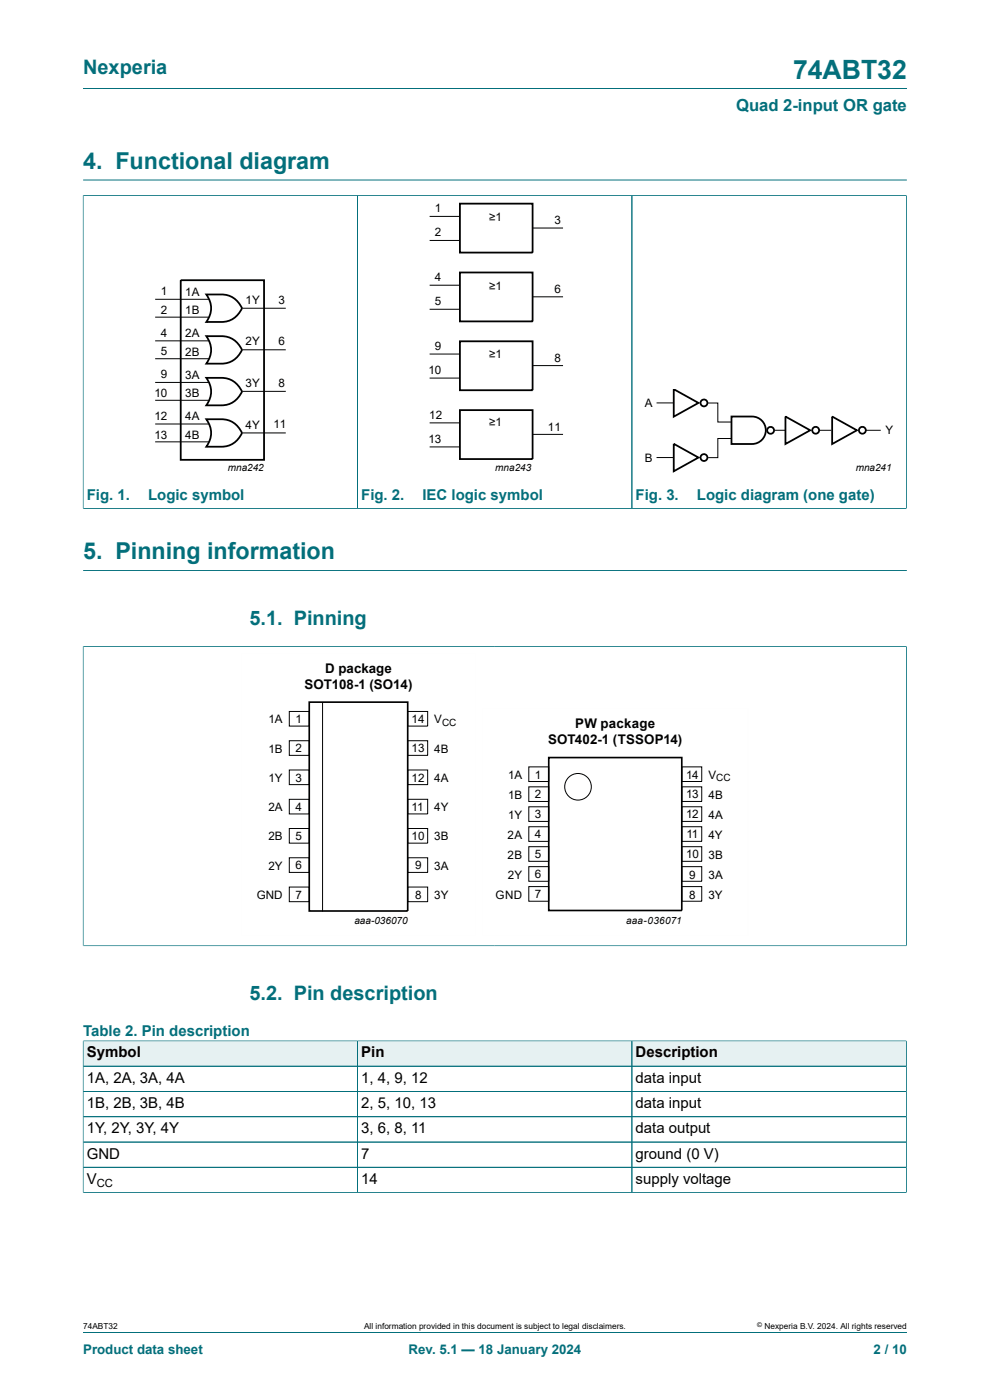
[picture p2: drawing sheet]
<svg xmlns="http://www.w3.org/2000/svg" width="210mm" height="297mm" viewBox="0 0 210 297" stroke-linecap="round" stroke-linejoin="round" font-family="sans-serif">
<g fill="none" stroke="#036f7b" stroke-width=".21">
<path d="M17.6 18.8h174.8M17.6 38.2h174.8M17.6 41.5h174.7M17.6 41.4v66.5M75.8 41.5v66.4M134.1 41.5v66.4M192.3 41.4v66.5M17.6 107.9h174.7M17.6 137.1h174.7M17.6 137.1v63.6M17.6 121h174.8M192.3 137.1v63.6"/>
<path d="M17.6 200.6h174.7"/>
</g>
<g fill="none" stroke="#000" stroke-width=".38">
<path d="M38.3 59.4h17.7v38.2h-17.7zM97.6 43.2h15.4v10.4h-15.4zM97.6 57.8h15.4v10.4h-15.4zM43.8 62.5a9.9 9.9 0 0 1 5.2 .4 5 5 0 0 1 2.3 2.5 4.7 4.7 0 0 1-4.3 2.9h-3.2a4.7 4.7 0 0 0 0-5.8zM43.8 71.3a9.9 9.9 0 0 1 5.2 .4 5 5 0 0 1 2.3 2.5 4.7 4.7 0 0 1-4.3 2.9h-3.2a4.7 4.7 0 0 0 0-5.8zM97.6 72.4h15.4v10.4h-15.4zM43.8 80.2a9.9 9.9 0 0 1 5.2 .4 5 5 0 0 1 2.3 2.5 4.7 4.7 0 0 1-4.3 2.9h-3.2a4.7 4.7 0 0 0 0-5.8zM43.8 88.9a9.9 9.9 0 0 1 5.2 .4 5 5 0 0 1 2.3 2.6 4.7 4.7 0 0 1-4.3 2.9h-3.2a4.7 4.7 0 0 0 0-5.9zM97.6 87h15.4v10.4h-15.4zM142.9 82.6l5.3 2.9-5.3 2.9zM142.9 94.2l5.3 2.9-5.3 2.9zM155.2 88.4h4.3a2.91 2.91 0 0 1 2.9 2.9 2.91 2.91 0 0 1-2.9 2.9h-4.3z"/>
<path d="M166.6 88.4l5.3 2.9-5.3 2.9zM176.5 88.4l5.3 2.9-5.3 2.9z"/>
<circle cx="149.3" cy="85.5" r=".73"/>
<circle cx="149.3" cy="97.1" r=".73"/>
<circle cx="163.5" cy="91.3" r=".73"/>
<circle cx="173" cy="91.3" r=".73"/>
<circle cx="182.9" cy="91.3" r=".73"/>
</g>
<g fill="none" stroke="#000" stroke-width=".21">
<path d="M91.1 51h6.4M91.1 45.9h6.4M113.1 48.4h6.3M32.9 63.5h11.4M32.9 67.3h11.4M32.9 72.3h11.4M32.9 76.1h11.4M51.3 65.4h9.3M51.3 74.2h9.3M91.1 65.6h6.4M91.1 60.5h6.4M91.1 75.1h6.4"/>
<path d="M113.1 63h6.3M113.1 77.6h6.3M32.9 81.1h11.4M32.9 84.9h11.4M32.9 89.9h11.4M32.9 93.7h11.4M51.3 83h9.3M51.3 91.8h9.3M91.1 80.2h6.4M91.1 94.8h6.4M91.1 89.7h6.4M113.1 92.2h6.3"/>
<path d="M139.3 85.5h3.6M139.3 97.1h3.6M150.2 85.5h2.1v4h2.9M155.2 93h-2.9v4.1h-2.1M164.3 91.3h2.3M173.7 91.3h2.6M183.7 91.3h3.1M61.4 150.9h4.2v3.1h-4.2zM61.4 157.1h4.2v3.1h-4.2zM68.4 149v44.4M86.5 150.9h4.2v3.1h-4.2zM86.5 157.1h4.2v3.1h-4.2z"/>
<path d="M61.4 163.3h4.2v3.2h-4.2zM61.4 169.6h4.2v3.1h-4.2zM61.4 175.8h4.2v3.1h-4.2zM86.5 175.8h4.2v3.1h-4.2zM86.5 163.3h4.2v3.2h-4.2zM86.5 169.6h4.2v3.1h-4.2zM112.2 162.7h4.2v3.1h-4.2zM112.2 166.9h4.2v3.1h-4.2zM112.2 171.2h4.2v3.1h-4.2zM112.2 175.4h4.2v3.1h-4.2zM112.2 179.6h4.2v3.1h-4.2zM144.6 179.6h4.3v3.1h-4.3z"/>
<path d="M144.6 171.2h4.3v3.1h-4.3zM144.6 175.4h4.3v3.1h-4.3zM144.6 162.7h4.3v3.1h-4.3zM144.6 166.9h4.3v3.1h-4.3zM61.4 182h4.2v3.1h-4.2zM61.4 188.2h4.2v3.1h-4.2zM86.5 188.2h4.2v3.1h-4.2zM86.5 182h4.2v3.1h-4.2zM112.2 183.9h4.2v3.1h-4.2zM112.2 188.1h4.2v3.1h-4.2zM144.6 188.1h4.3v3.1h-4.3zM144.6 183.9h4.3v3.1h-4.3z"/>
<circle cx="122.6" cy="166.9" r="2.82"/>
</g>
<path d="M65.6 149h20.9v44.3h-20.9zM116.4 160.7h28.2v32.5h-28.2z" fill="none" stroke="#000" stroke-width=".35"/>
<path d="M51.2 138.6h49.7v59.9h-49.7zM102.3 150.2h56.4v48.3h-56.4z" fill="none" stroke="#fefefe" stroke-width=".21"/>
<path d="M17.7 220.9h58.1v5.2h-58.1z" fill="#e6f1f2"/>
<path d="M17.6 220.8v5.4h58.2v-5.4h-58.2" fill="none" stroke="#036f7b" stroke-width=".21"/>
<path d="M75.9 220.9h58.1v5.2h-58.1z" fill="#e6f1f2"/>
<path d="M75.8 220.8h58.3v5.4h-58.3z" fill="none" stroke="#036f7b" stroke-width=".21"/>
<path d="M134.1 220.9h58.1v5.2h-58.1z" fill="#e6f1f2"/>
<path d="M17.6 220.9v32.2M17.6 236.9h174.7M17.7 220.8h174.6M75.8 220.9v32.1M134.1 220.8v32.2M192.3 220.8v32.3M192.3 226.2h-174.7M192.3 231.5h-174.7M17.6 253h174.7M192.3 242.3h-174.7M192.3 247.6h-174.7M17.6 282.6h174.8" fill="none" stroke="#036f7b" stroke-width=".21"/>
<text font-size="5.6" fill="#036f7b" x="168.2" y="16.8">74ABT32</text>
<g font-size="4.9" fill="#036f7b">
<text x="17.6" y="35.9">4. Functional diagram</text>
<text x="17.6" y="118.7">5. Pinning information</text>
</g>
<g font-size="4.2" fill="#036f7b">
<text x="17.6" y="15.6">Nexperia</text>
<text x="52.9" y="132.5">5.1. Pinning</text>
<text x="52.9" y="212">5.2. Pin description</text>
</g>
<text font-size="3.5" fill="#036f7b" x="156.1" y="23.7">Quad 2-input OR gate</text>
<g font-size="3.2" fill="#036f7b">
<text x="18.4" y="106">Fig. 1.</text>
<text x="31.4" y="106">Logic symbol</text>
<text x="76.6" y="106">Fig. 2.</text>
<text x="89.6" y="106">IEC logic symbol</text>
<text x="134.8" y="106">Fig. 3.</text>
<text x="147.8" y="106">Logic diagram (one gate)</text>
<text x="17.6" y="219.7">Table 2. Pin description</text>
</g>
<g font-size="3.2">
<text x="18.4" y="224.3">Symbol</text>
<text x="76.6" y="224.3">Pin</text>
<text x="134.8" y="224.3">Description</text>
<text x="18.4" y="229.7">1A, 2A, 3A, 4A</text>
<text x="76.6" y="229.7">1, 4, 9, 12</text>
<text x="134.8" y="229.7">data input</text>
<text x="18.4" y="235">1B, 2B, 3B, 4B</text>
<text x="76.6" y="235">2, 5, 10, 13</text>
<text x="134.8" y="235">data input</text>
<text x="18.4" y="240.4">1Y, 2Y, 3Y, 4Y</text>
<text x="18.4" y="245.8">GND</text>
<text x="76.6" y="240.4">3, 6, 8, 11</text>
<text x="76.6" y="245.8">7</text>
<text x="134.8" y="240.4">data output</text>
<text x="134.8" y="245.8">ground (0 V)</text>
<text x="18.4" y="251.1">V</text>
<text x="76.6" y="251.1">14</text>
<text x="134.8" y="251.1">supply voltage</text>
</g>
<g font-size="2.8">
<text x="69" y="142.7">D package</text>
<text x="64.6" y="146.1">SOT108-1 (SO14)</text>
<text x="122" y="154.5">PW package</text>
<text x="116.3" y="157.9">SOT402-1 (TSSOP14)</text>
</g>
<g font-size="2.8" fill="#036f7b">
<text x="17.6" y="287.2">Product data sheet</text>
<text x="86.7" y="287.2">Rev. 5.1 — 18 January 2024</text>
<text x="185.3" y="287.2">2 / 10</text>
</g>
<g font-size="2.5">
<text x="92.2" y="45">1</text>
<text x="103.8" y="46.9">≥1</text>
<text x="117.6" y="47.6">3</text>
<text x="92.2" y="50.1">2</text>
<text x="92.2" y="59.6">4</text>
<text x="34.1" y="62.6">1</text>
<text x="39.3" y="62.8">1A</text>
<text x="52.1" y="64.5">1Y</text>
<text x="59" y="64.5">3</text>
<text x="92.2" y="64.7">5</text>
<text x="103.8" y="61.4">≥1</text>
<text x="117.6" y="62.2">6</text>
<text x="34.1" y="66.6">2</text>
<text x="34.1" y="71.4">4</text>
<text x="39.3" y="66.6">1B</text>
<text x="39.3" y="71.6">2A</text>
<text x="34.1" y="75.4">5</text>
<text x="39.3" y="75.5">2B</text>
<text x="52.1" y="73.3">2Y</text>
<text x="59" y="73.3">6</text>
<text x="92.2" y="74.2">9</text>
<text x="103.8" y="76">≥1</text>
<text x="117.6" y="76.8">8</text>
<text x="34.1" y="80.2">9</text>
<text x="39.3" y="80.3">3A</text>
<text x="52.1" y="82.1">3Y</text>
<text x="59" y="82.1">8</text>
<text x="90.9" y="79.3">10</text>
<text x="32.8" y="84.2">10</text>
<text x="32.8" y="89">12</text>
<text x="39.3" y="84.3">3B</text>
<text x="39.3" y="89.2">4A</text>
<text x="91" y="88.9">12</text>
<text x="136.8" y="86.3">A</text>
<text x="32.8" y="93">13</text>
<text x="39.3" y="93.1">4B</text>
<text x="52.1" y="90.9">4Y</text>
<text x="58" y="90.9">11</text>
<text x="90.9" y="93.9">13</text>
<text x="103.8" y="90.4">≥1</text>
<text x="116.2" y="91.4">11</text>
<text x="187.9" y="92">Y</text>
<text x="136.8" y="97.9">B</text>
<text x="56.9" y="153.5">1A</text>
<text x="62.7" y="153.4">1</text>
<text x="87.3" y="153.4">14</text>
<text x="92.1" y="153.5">V</text>
<text x="56.9" y="159.7">1B</text>
<text x="62.7" y="159.6">2</text>
<text x="87.3" y="159.6">13</text>
<text x="92.1" y="159.7">4B</text>
<text x="56.9" y="165.9">1Y</text>
<text x="62.7" y="165.8">3</text>
<text x="87.3" y="165.8">12</text>
<text x="92.1" y="165.9">4A</text>
<text x="107.8" y="165.2">1A</text>
<text x="113.5" y="165.2">1</text>
<text x="145.5" y="165.2">14</text>
<text x="150.3" y="165.2">V</text>
<text x="56.9" y="172.1">2A</text>
<text x="62.7" y="172">4</text>
<text x="87.3" y="172">11</text>
<text x="92.1" y="172.1">4Y</text>
<text x="107.8" y="169.5">1B</text>
<text x="107.8" y="173.7">1Y</text>
<text x="113.5" y="169.4">2</text>
<text x="113.5" y="173.6">3</text>
<text x="145.5" y="173.6">12</text>
<text x="145.5" y="169.4">13</text>
<text x="150.3" y="169.5">4B</text>
<text x="150.3" y="173.7">4A</text>
<text x="56.9" y="178.3">2B</text>
<text x="62.7" y="178.2">5</text>
<text x="87.3" y="178.2">10</text>
<text x="92.1" y="178.3">3B</text>
<text x="107.6" y="177.9">2A</text>
<text x="113.5" y="177.9">4</text>
<text x="145.6" y="177.9">11</text>
<text x="150.3" y="177.9">4Y</text>
<text x="56.9" y="184.5">2Y</text>
<text x="62.7" y="184.4">6</text>
<text x="88.1" y="184.4">9</text>
<text x="92.1" y="184.5">3A</text>
<text x="107.7" y="182.2">2B</text>
<text x="113.5" y="182.1">5</text>
<text x="145.5" y="182.1">10</text>
<text x="150.3" y="182.2">3B</text>
<text x="54.5" y="190.7">GND</text>
<text x="62.7" y="190.6">7</text>
<text x="88.1" y="190.6">8</text>
<text x="92.1" y="190.7">3Y</text>
<text x="105.1" y="190.6">GND</text>
<text x="107.7" y="186.4">2Y</text>
<text x="113.5" y="186.3">6</text>
<text x="113.5" y="190.6">7</text>
<text x="146.2" y="190.6">8</text>
<text x="146.2" y="186.4">9</text>
<text x="150.3" y="186.4">3A</text>
<text x="150.3" y="190.6">3Y</text>
</g>
<text font-size="2.4" x="20.5" y="251.8">CC</text>
<g font-size="2.1">
<text x="48.3" y="100">mna242</text>
<text x="105.1" y="100">mna243</text>
<text x="181.5" y="100">mna241</text>
<text x="93.8" y="154">CC</text>
<text x="151.9" y="165.7">CC</text>
<text x="75.2" y="196.1">aaa-036070</text>
<text x="132.8" y="196">aaa-036071</text>
</g>
<g font-size="1.8">
<text x="17.6" y="282">74ABT32</text>
<text x="77.2" y="282">All information provided in this document is subject to legal disclaimers.</text>
<text x="162.2" y="282">Nexperia B.V. 2024. All rights reserved</text>
</g>
<text font-size="1.4" x="160.6" y="281.6">©</text>
</svg>
